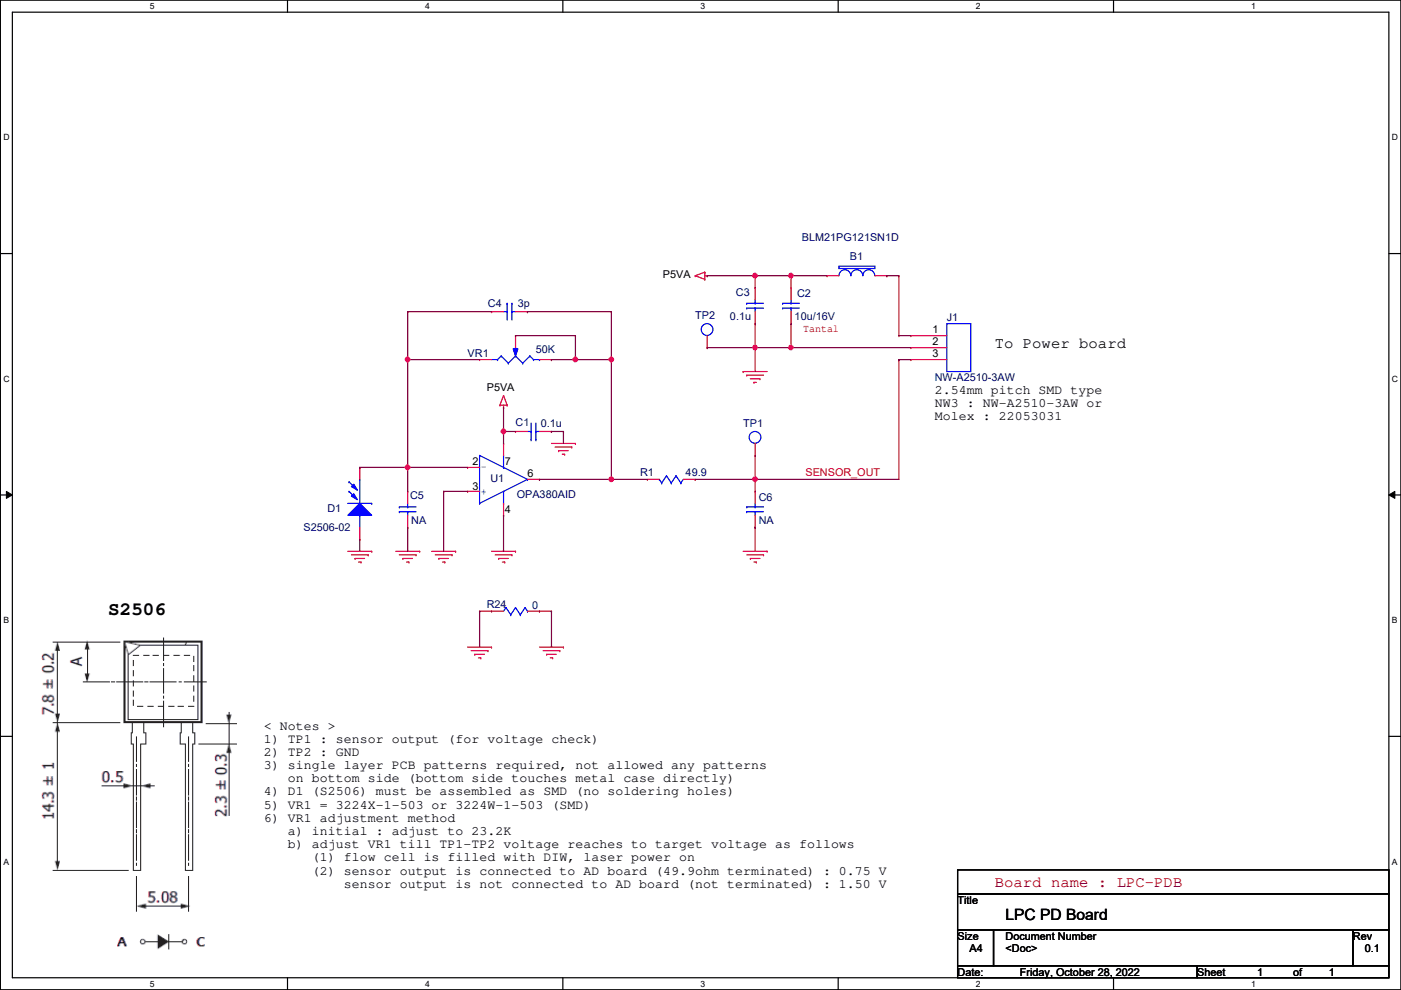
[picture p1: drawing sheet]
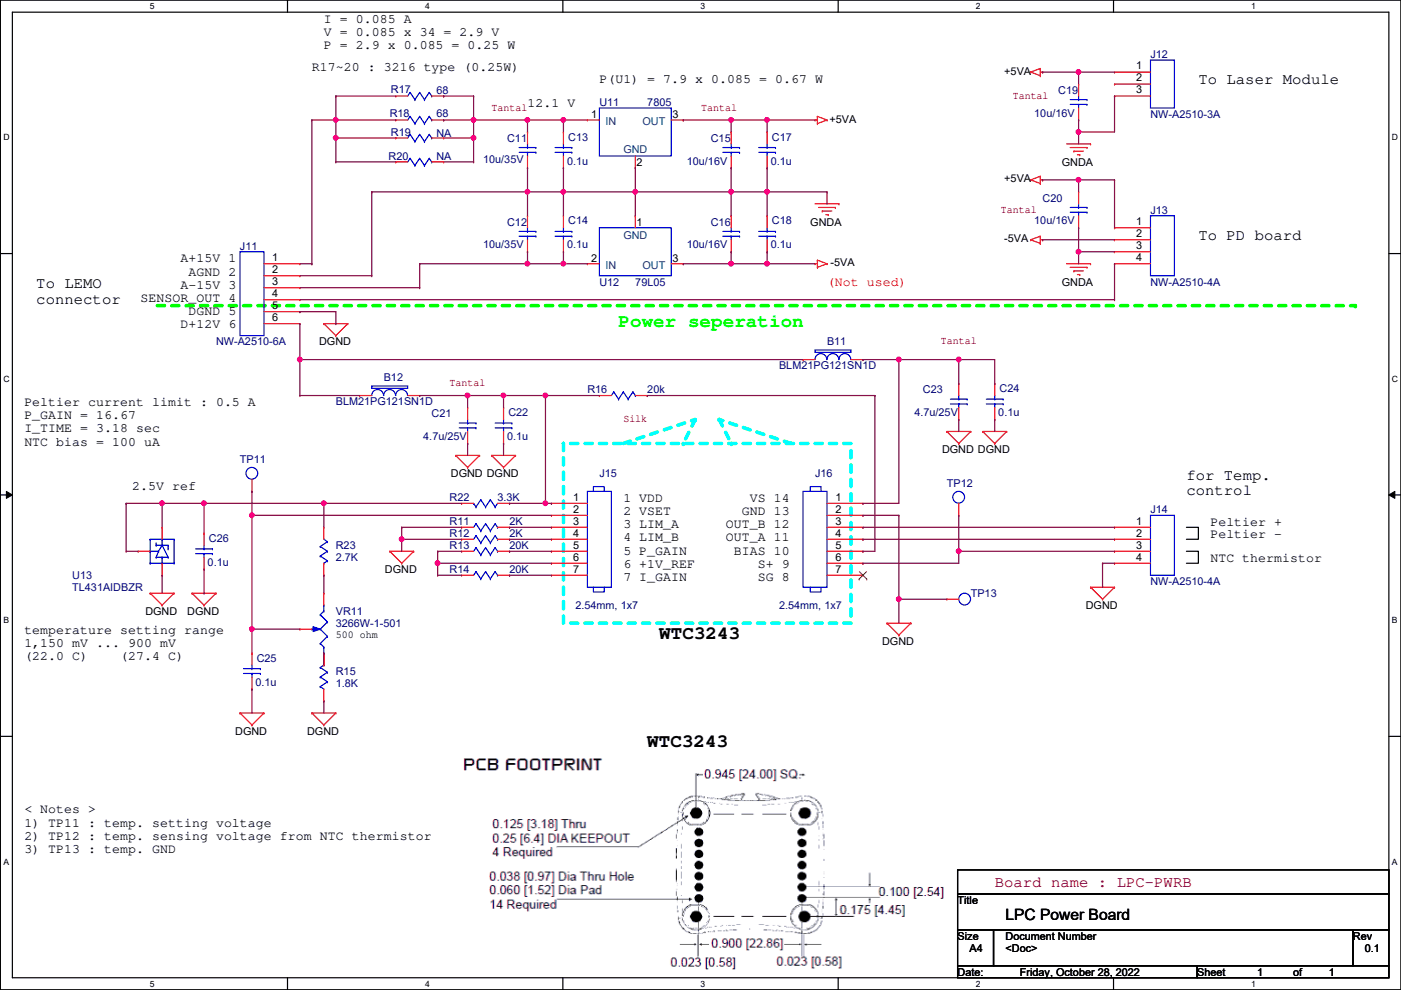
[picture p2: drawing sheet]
# OrCAD Capture schematic LPC_PD_POWER(REV_01)_16_2.DSN

## Sheets
1 LPC_Power_board: size A4; title: LPC Power Board; rev: 0.1
2 LPC_PD_board: size A4; title: LPC PD Board

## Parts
sheet LPC_PD_board
B1  BLM21PG121SN1D  [L2012]
C1  0.1u  [C2012]
C2  10u/16V  [TC3216]
C3  0.1u  [C2012]
C4  3p  [C2012]
C5  NA  [C2012]
C6  NA  [C2012]
D1  S2506-02  [S2506-02]
J1  NW-A2510-3AW  [NW-A2510-3AW]
R1  49.9  [R2012]
R24  0  [R3216]
TP1  T POINT R  [TP-3.1MM]
TP2  T POINT R  [TP-3.1MM]
U1  OPA380AID  [OPA380AIDR]
VR1  50K  [3224X-1-502E]
sheet LPC_Power_board
B11  BLM21PG121SN1D  [L2012]
B12  BLM21PG121SN1D  [L2012]
C11  10u/35V  [TC6032]
C12  10u/35V  [TC6032]
C13  0.1u  [C2012]
C14  0.1u  [C2012]
C15  10u/16V  [TC3216]
C16  10u/16V  [TC3216]
C17  0.1u  [C2012]
C18  0.1u  [C2012]
C19  10u/16V  [TC3216]
C20  10u/16V  [TC3216]
C21  4.7u/25V  [TC3528]
C22  0.1u  [C2012]
C23  4.7u/25V  [TC3528]
C24  0.1u  [C2012]
C25  0.1u  [C2012]
C26  0.1u  [C2012]
J11  NW-A2510-6A  [NW-A2510-6A]
J12  NW-A2510-3A  [NW-A2510-3A]
J13  NW-A2510-4A  [NW-A2510-4A]
J14  NW-A2510-4A  [NW-A2510-4A]
J15  2.54mm, 1x7  [HEADER-2.54MM-7P]
J16  2.54mm, 1x7  [HEADER-2.54MM-7P]
R11  2K  [R2012]
R12  2K  [R2012]
R13  20K  [R2012]
R14  20K  [R2012]
R15  1.8K  [R2012]
R16  20k  [R2012]
R17  68  [R3216]
R18  68  [R3216]
R19  NA  [R3216]
R20  NA  [R3216]
R22  3.3K  [R2012]
R23  2.7K  [R2012]
TP11  T POINT R  [TP-3.14MM]
TP12  T POINT R  [TP-3.14MM]
TP13  T POINT R  [TP-3.14MM]
U11  7805  [7805_TO-220]
U12  79L05  [79L05_SOT-89]
U13  TL431AIDBZR  [SOT23_3]
VR11  3266W-1-501  [3266W-1-103LF]

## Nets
+5VA: C15.1 C17.2 C19.1 C20.1 J12.1 J13.1 U11.3(OUT)
-5VA: C16.2 C18.1 J13.2 U12.3(OUT)
AGND: C1.2 C2.2 C3.1 C5.2 C6.2 D1.2(ANODE) J1.2 R24.1 R24.2 TP2.1(TP) U1.3(+VIN) U1.4(-VCC)
DGND: C21.2 C22.1 C23.2 C24.1 C25.1 C26.1 J11.5 J14.4 J16.2 R11.1 R12.1 R15.1 TP13.1(TP) U13.3(ANODE)
GNDA: C11.2 C12.1 C13.1 C14.2 C15.2 C16.1 C17.1 C18.2 C19.2 C20.2 J11.2 J12.3 J13.3 U11.2(GND) U12.1(GND)
P5VA: B1.2 C1.1 C2.1 C3.2 U1.7(+VCC)
SENSOR_OUT: C6.1 J1.3 R1.1 TP1.1(TP)
N15739926: C4.2 C5.1 D1.1(CATHODE) U1.2(-VIN) VR1.1(A)
N15739934: C4.1 R1.2 U1.6(OUT) VR1.2(WIPER) VR1.3(B)
N15744577: B1.1 J1.1
N15749790: B12.1 C21.1 C22.2 J15.1 R16.1 R22.1
N15749814: B11.1 C23.1 C24.2 J16.1
N15749826: J16.5 R16.2
N15749918: J14.1 J16.3
N15749938: J14.2 J16.4
N15750012: J14.3 J16.6 TP12.1(TP)
N15750102: J15.6 R13.1 R14.1
N15750120: C25.2 J15.2 TP11.1(TP) VR11.2(WIPER)
N15752346: J15.3 R11.2
N15752419: J15.4 R12.2
N15752612: J15.5 R13.2
N15752895: J15.7 R14.2
N15753140: R15.2 VR11.1(A)
N15754068: J11.1 R17.1 R18.1 R19.1 R20.1
N15754079: C11.1 C13.2 R17.2 R18.2 R19.2 R20.2 U11.1(IN)
N15754113: C12.2 C14.1 J11.3 U12.2(IN)
N15756183: J11.4 J13.4
N15758141: B11.2 B12.2 J11.6
N15788521: C26.2 R22.2 R23.1 U13.1(CATHODE) U13.2(REF)
N15788753: R23.2 VR11.3(B)

Not connected (* = marked no-connect by the designer): J12 2; J16 7*

## Notes on the sheets
sheet 1
- I = 0.085 A
  V = 0.085 x 34 = 2.9 V
  P = 2.9 x 0.085 = 0.25 W
- R17~20 : 3216 type (0.25W)
- P(U1) = 7.9 x 0.085 = 0.67 W
- To Laser Module
- Tantal
- 12.1 V
- Tantal
- Tantal
- Tantal
- To PD board
- A+15V 1
  AGND 2
  A-15V 3
  SENSOR_OUT 4
  DGND 5
  D+12V 6
- To LEMO
  connector
- (Not used)
- Power seperation
- Tantal
- Tantal
- Peltier current limit : 0.5 A
  P_GAIN = 16.67
  I_TIME = 3.18 sec
  NTC bias = 100 uA
- Silk
- for Temp.
  control
- 2.5V ref
- 1 VDD
  2 VSET
  3 LIM_A
  4 LIM_B
  5 P_GAIN
  6 +1V_REF
  7 I_GAIN
- VS 14
  GND 13
  OUT_B 12
  OUT_A 11
  BIAS 10
  S+ 9
  SG 8
- Peltier +
- Peltier -
- NTC thermistor
- temperature setting range
  1,150 mV ... 900 mV
  (22.0 C)    (27.4 C)
- WTC3243
- 500 ohm
- WTC3243
- < Notes >
  1) TP11 : temp. setting voltage
  2) TP12 : temp. sensing voltage from NTC thermistor
  3) TP13 : temp. GND
- Board name : LPC-PWRB
sheet 2
- Tantal
- To Power board
- 2.54mm pitch SMD type
  NW3 : NW-A2510-3AW or
  Molex : 22053031
- S2506
- < Notes >
  1) TP1 : sensor output (for voltage check)
  2) TP2 : GND
  3) single layer PCB patterns required, not allowed any patterns
     on bottom side (bottom side touches metal case directly)
  4) D1 (S2506) must be assembled as SMD (no soldering holes)
  5) VR1 = 3224X-1-503 or 3224W-1-503 (SMD)
  6) VR1 adjustment method
     a) initial : adjust to 23.2K
     b) adjust VR1 till TP1-TP2 voltage reaches to target voltage as follows
        (1) flow cell is filled with DIW, laser power on
        (2) sensor output is connected to AD board (49.9ohm terminated) : 0.75 V
            sensor output is not connected to AD board (not terminated) : 1.50 V
- Board name : LPC-PDB
